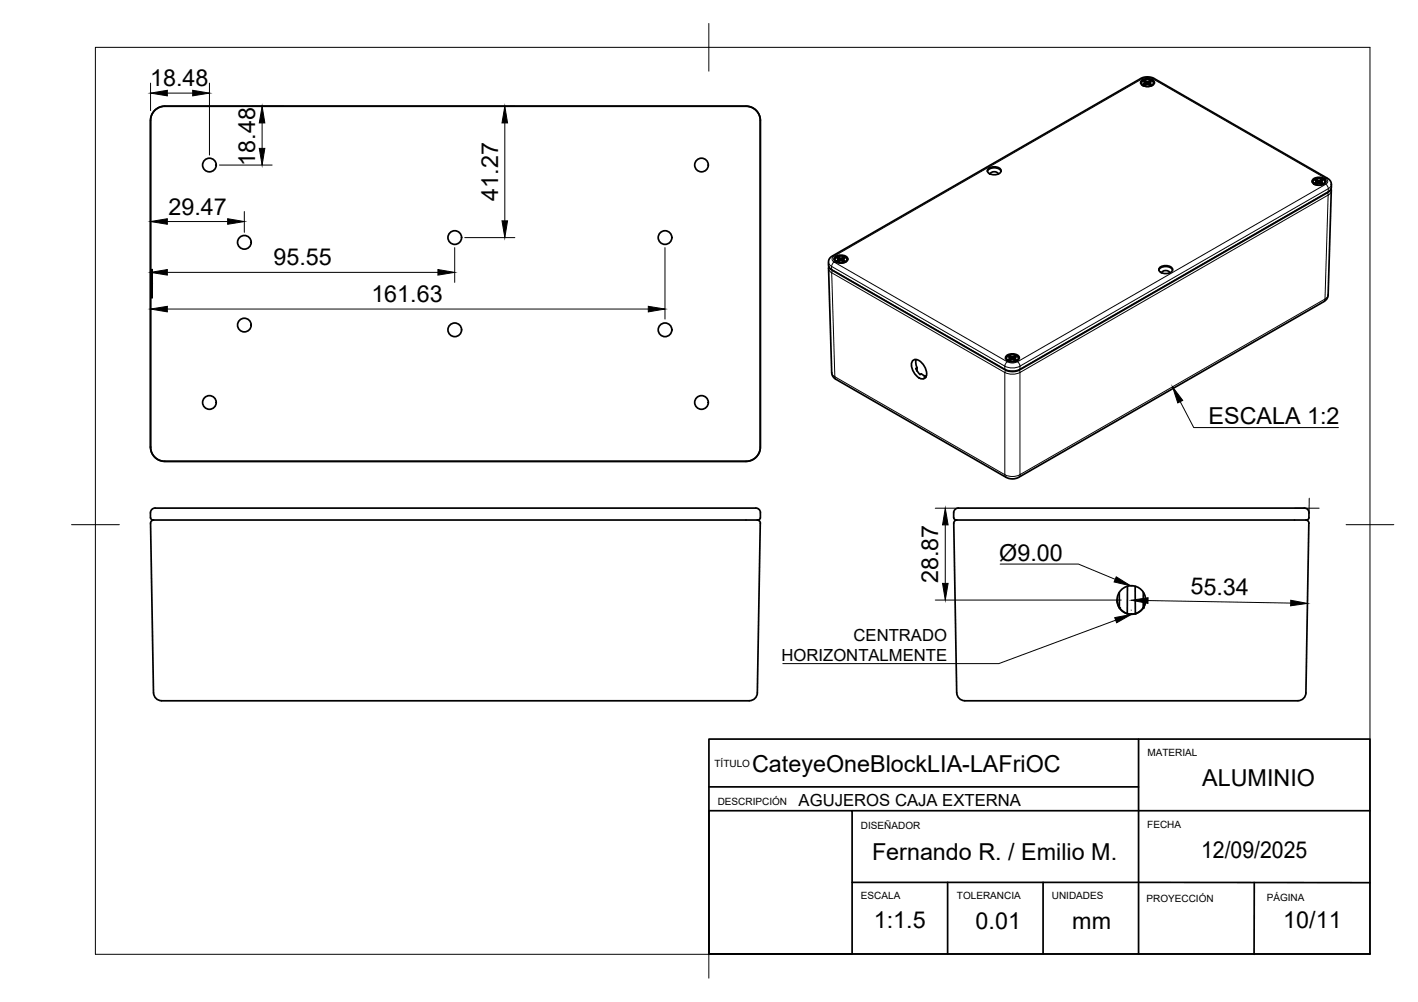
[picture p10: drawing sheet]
<svg xmlns="http://www.w3.org/2000/svg" width="297mm" height="210mm" viewBox="0 0 297 210" stroke-linecap="round" stroke-linejoin="round" font-family="sans-serif">
<!-- layer: Visible -->
<g fill="none" stroke="#000" stroke-width=".36">
<path d="M239.1 16.9a1.89 1.89 0 0 1 2.7 .3 1.25 1.25 0 0 1-1.6 .9 1.11 1.11 0 0 1-1.3-.9zM239.2 17.1a1.54 1.54 0 0 1 2.4 .3 1.45 1.45 0 0 1-2.5 0zM239.2 17.7l.2 .2M239.6 17.1l.3-.2 .5 .3 .4-.3 .4 .2-.5 .3 .5 .2-.4 .2-.4-.2-.5 .2-.3-.2 .4-.2zM239.9 16.7a1.14 1.14 0 0 0-1 .7M239.9 16.9v.3l.5 .3M239.9 17.2l-.1 .1M240 17.4v.3l-.2 .1M240.4 17.2v.3l.4-.3M240.7 17.4v.3l.2 .1M240.8 16.9l.1 .4M240.8 16.7a1.14 1.14 0 0 1 1 .7"/>
<path d="M241.5 17.7l-.2 .2M32.4 23.1a2.87 2.87 0 0 1 2.1-.8h121.8a2.96 2.96 0 0 1 3 2.9v68.5a2.96 2.96 0 0 1-3 2.9h-121.8a2.96 2.96 0 0 1-3-2.9v-68.5a2.87 2.87 0 0 1 .9-2.1zM206.8 35.9a1.78 1.78 0 0 1 2.9 0M207 35.4a1.89 1.89 0 0 1 2.7 .2 1.25 1.25 0 0 1-1.7 1 1.11 1.11 0 0 1-1.2-1zM207.4 36.5a1.01 1.01 0 0 1 1.7 0M275 37.6a1.89 1.89 0 0 1 2.7 .2 1.25 1.25 0 0 1-1.6 1 1.11 1.11 0 0 1-1.2-1zM275.1 37.8a1.54 1.54 0 0 1 2.5 .3 1.45 1.45 0 0 1-2.6 0zM275.1 38.4l.3 .2M275.5 37.8l.3-.2 .5 .3 .4-.3 .4 .2-.5 .3 .5 .2-.4 .2-.4-.2-.5 .2-.3-.2 .4-.2zM275.8 37.4a1.14 1.14 0 0 0-.9 .7M275.8 37.6v.3l.5 .3M275.8 37.9v.1"/>
<path d="M275.9 38.1v.3l-.1 .1M276.3 37.9v.3l.4-.3M276.6 38.1v.3l.2 .1M276.7 37.6l.1 .4M276.8 37.4a1.14 1.14 0 0 1 .9 .7M277.4 38.4l-.2 .2M278.8 39.6l-.6 22.2a1.64 1.64 0 0 1-.9 1.4l-63.9 36.8a2.79 2.79 0 0 1-2.7 0l-35.6-20.5a1.64 1.64 0 0 1-.9-1.5l-.6-22.1M31.8 56.4v6zM173.9 54l65-37.5a3 3 0 0 1 2.9 0l36.3 20.9a1.74 1.74 0 0 1 .7 2.2l-.6 .7-64.6 37.2a3.4 3.4 0 0 1-3 0l-36.3-20.9a1.46 1.46 0 0 1-.8-1.7zM174.9 53.9a1.89 1.89 0 0 1 2.7 .2 1.25 1.25 0 0 1-1.7 1 1.11 1.11 0 0 1-1.2-1zM175 54.1a1.54 1.54 0 0 1 2.4 .3 1.45 1.45 0 0 1-2.5 0zM175 54.7l.2 .2"/>
<path d="M175.3 54.1l.4-.2 .4 .3 .5-.3 .4 .2-.5 .3 .5 .2-.4 .2-.5-.2-.4 .2-.4-.2 .5-.2zM175.7 53.7a1.14 1.14 0 0 0-1 .7M175.7 53.9v.3l.4 .3M175.7 54.2l-.1 .1M175.8 54.4v.3l-.2 .1M176.1 54.2v.3l.5-.3M176.5 54.4v.3l.2 .1M176.6 53.9l.1 .4M176.6 53.7a1.14 1.14 0 0 1 1 .7M177.3 54.7l-.2 .2M242.8 56.6a1.78 1.78 0 0 1 2.8 0M242.9 56.1a1.89 1.89 0 0 1 2.7 .2 1.25 1.25 0 0 1-1.6 1 1.11 1.11 0 0 1-1.2-1z"/>
<path d="M243.3 57.2a1.01 1.01 0 0 1 1.7 0M191.1 75.6a1.41 1.41 0 0 1 2.2 .6 2.7 2.7 0 0 1 .6 2.9 1.41 1.41 0 0 1-2.2-.6 2.7 2.7 0 0 1-.6-2.9zM191.9 75.3l-.1 .6 .3 1.1M192.1 77.1l-.3 .1 .9 1.3 .3-.2 .9 .5M192.1 77.1v.7M193.9 79h-.3l.3-.2v.2M210.8 74.6a1.89 1.89 0 0 1 2.7 .2 1.25 1.25 0 0 1-1.6 1 1.11 1.11 0 0 1-1.3-1zM210.9 74.8a1.54 1.54 0 0 1 2.4 .2 1.45 1.45 0 0 1-2.5 0zM210.9 75.3l.3 .3M211.3 74.8l.3-.2 .5 .2 .4-.2 .4 .2-.5 .2 .5 .3-.4 .2-.4-.2-.5 .2-.3-.2 .4-.3zM211.6 74.4a1.14 1.14 0 0 0-1 .7M211.6 74.6v.3l.5 .3"/>
<path d="M211.6 74.9h-.1M211.7 75v.3l-.2 .2M212.1 74.8v.4l.4-.3M212.4 75v.3l.2 .2M212.5 74.6l.1 .3M212.5 74.4a1.14 1.14 0 0 1 1 .7M213.2 75.3l-.2 .3M31.5 93.7v-68.5a2.99 2.99 0 0 1 3-3h121.8a2.99 2.99 0 0 1 3 3v68.5a2.99 2.99 0 0 1-3 2.9M31.5 93.6a2.99 2.99 0 0 0 3 3M34.5 96.7h121.8M32.2 108.9l-.5 .2-.2 .5 .7 35.6a1.91 1.91 0 0 0 2.2 1.6h122.6M158.3 106.4h-124.9a1.82 1.82 0 0 0-1.8 .6 1.73 1.73 0 0 0 .2 1.9h125.7a2.21 2.21 0 0 0 1.7-.2l.1-1.3"/>
<path d="M158.3 106.4a1.01 1.01 0 0 1 1 1M158.6 108.9l.5 .2 .2 .5-.7 35.6a1.66 1.66 0 0 1-1.6 1.6M200.3 108.9h72.1a2.21 2.21 0 0 0 1.7-.2 1.85 1.85 0 0 0-.5-2.2l-71.9-.1a1.82 1.82 0 0 0-1.8 .6 1.73 1.73 0 0 0 .1 1.9h.3M200.5 108.9l-.5 .2-.2 .5 .6 35.6a1.91 1.91 0 0 0 2.3 1.6h68.6a1.99 1.99 0 0 0 2.3-1.6l.6-35.6M273.5 108.9l.5 .2 .2 .5M234 125.7l.1 .8 .4 .8M234.5 124.1v3.2M234.5 127.3l.5 .6 1.1 .6M236.1 128.5l.9 .2 .8-.2M236.1 128.5v.1M236.2 122.8l-.1 5.7M237.8 122.8v5.8"/>
<path d="M239.5 127.3l-.9 .9-.8 .3M239.5 124.1v3.3M240 125.7l-.1 .7-.4 .9"/>
<circle cx="43.9" cy="34.6" r="1.43"/>
<circle cx="146.9" cy="34.6" r="1.43"/>
<circle cx="51.2" cy="50.8" r="1.43"/>
<circle cx="95.3" cy="49.8" r="1.43"/>
<circle cx="139.3" cy="49.8" r="1.43"/>
<circle cx="51.2" cy="68.1" r="1.43"/>
<circle cx="95.3" cy="69.1" r="1.43"/>
<circle cx="139.3" cy="69.1" r="1.43"/>
<circle cx="43.9" cy="84.3" r="1.43"/>
<circle cx="146.9" cy="84.3" r="1.43"/>
<circle cx="237" cy="125.7" r="3"/>
</g>
<g fill="#000">
<circle cx="234.5" cy="127.3" r=".18"/>
<circle cx="237.8" cy="128.6" r=".18"/>
<circle cx="239.5" cy="127.4" r=".18"/>
</g>
<!-- layer: Visible Narrow -->
<g fill="none" stroke="#000" stroke-width=".21">
<path d="M238.9 16.4l.4 .1M241.8 16.4l-.4 .1M277.7 38.6l.4 .4 .1 .5 .5-.4 .2-.5M278.1 37.3l-.4 .1M278.9 40l-.2 .4-.5 .5M278.9 39.2l-.2 .5-.4 .4M173.5 54.9l.2 .5 .5 .4M173.5 55.5l.2 .5 .5 .4M173.6 56.3l.1 .4 .5 .4M174.2 56.4l36.3 20.9M174.2 55.8v.6M174.2 55.8l36.3 20.9"/>
<path d="M174.2 56.4l.1 .2M174.2 57.1l.7 21.8 35.6 20.5 .3 .6M174.2 57.1l36.3 20.9M174.4 53.6l.3 .1M174.4 56.7l-.2 .4M174.4 53.9l64.9-37.4a2.33 2.33 0 0 1 2.1 0l36.3 20.9a.65 .65 0 0 1 .5 .6 .65 .65 0 0 1-.5 .6l-64.6 37.2a2.33 2.33 0 0 1-2.1 0l-36.3-20.9-.4-.4zM174.7 54.9l-.3 .4-.2 .5M278 40.4l.2 .5M278.2 40.9l-.6 21.7-63.9 36.8v-21.4M278.2 40.9l-64.5 37.1M278.2 40.1v-.6l-64.5 37.2v.6M278.2 40.1l-64.5 37.2"/>
<path d="M278.2 40.1v.2M174.2 78l.2 .5 .5 .4 .3 .6M210.5 78v21.4a3.5 3.5 0 0 0 3.2 0l-.3 .6M210.5 76.7v.6M210.5 77.3a3.5 3.5 0 0 0 3.2 0M210.5 78a3.5 3.5 0 0 0 3.2 0M210.5 77.3l.1 .2M210.7 77.5l-.2 .5M211 75.8l-.4 .4-.1 .5M213.1 75.8l.4 .4 .2 .5a3.5 3.5 0 0 1-3.2 0M213.5 77.5l.2 .5M213.7 77.3l-.1 .2"/>
<path d="M278.2 61.8l-.9 1.4M210.8 100h.1M213.4 100h.1"/>
</g>
<!-- layer: BORDER -->
<path d="M20 9.9h267v190h-267zM148.5 4.9v10M15 109.9h10M282 109.9h10M148.5 194.9v10" fill="none" stroke="#000" stroke-width=".21"/>
<!-- layer: TITLEBLOCK -->
<path d="M148.5 154.8h138.5v45h-138.5zM238.5 154.8v45M148.5 169.8h30v30h-30zM148.5 164.8h90M178.5 169.8h108.5M178.5 184.8l108.5 .1M198.5 184.8v15M218.5 184.8v15M262.7 184.9v15" fill="none" stroke="#000" stroke-width=".36"/>
<!-- layer: FD_Dimensions -->
<g fill="none" stroke="#000" stroke-width=".21">
<path d="M31.5 17.4v5.8M35.1 19.5h5.3M43.9 17.4v15.1M46 34.6h11M52.8 22.3h6.6M54.9 25.8v5.3M105.7 25.8v20.5M106.8 22.3h1M31.5 46.7v1.8M35.1 46.4h12.6M35.1 57.1h56.6M51.2 44.3v4.4"/>
<path d="M95.2 51.9v7.3M97.3 49.8h10.5M139.3 51.9v14.9M31.5 62.6v.8M35.1 64.7h100.7M195.9 106.5h4.8M198 110v12.2M195.9 125.7h39M237 127.8h.1M240.5 125.8l29.9 .5"/>
</g>
<g fill="#000" stroke="#000" stroke-width=".21">
<path d="M31.5 19.5l3.6-.6v1.2zM40.4 18.9l3.5 .6-3.5 .6zM54.3 31.1h1.2l-.6 3.5zM54.9 22.3l.6 3.5h-1.2zM105.7 22.3l.6 3.5h-1.1zM31.5 46.4l3.6-.6v1.2zM31.5 57.1l3.6-.6v1.1zM47.7 45.8l3.5 .6-3.5 .6zM91.7 56.5l3.5 .6-3.5 .5zM105.2 46.3h1.1l-.6 3.5zM31.5 64.7l3.6-.5v1.1zM135.8 64.2l3.5 .5-3.5 .6z"/>
<path d="M198 106.5l.6 3.5h-1.2zM197.4 122.2h1.2l-.6 3.5zM237 125.7l3.5-.5v1.2zM270.4 125.7l3.5 .7-3.5 .5z"/>
</g>
<!-- layer: Leaders -->
<path d="M245.6 81l2.2 2.9-1.1 .5zM233.5 129.4l3.5-.7-3.1 1.8zM233.8 120.8l3.1 1.9-3.5-.8z" fill="#000" stroke="#000" stroke-width=".21"/>
<path d="M247.2 84.1l2.9 5.5h30.3M209.5 118.2h16.4l7.7 3.2M233.7 129.9l-24.5 9.1h-45.2" fill="none" stroke="#000" stroke-width=".21"/>
<!-- layer: Edge Extensions -->
<path d="M271.2 106.5h5.1M274.3 104.4l-.1 3.1" fill="none" stroke="#000" stroke-width=".21"/>
<g font-size="4.9">
<text x="31.4" y="18">18.48</text>
<text x="53.4" y="34.7" transform="rotate(-90 53.4 34.7)">18.48</text>
<text x="35.3" y="45">29.47</text>
<text x="104.4" y="42.1" transform="rotate(-90 104.4 42.1)">41.27</text>
<text x="57.3" y="55.6">95.55</text>
<text x="77.8" y="63.3">161.63</text>
<text x="253.2" y="88.9">ESCALA 1:2</text>
<text x="209.3" y="117.5">Ø9.00</text>
<text x="196.6" y="122.2" transform="rotate(-90 196.6 122.2)">28.87</text>
<text x="249.4" y="124.5" transform="rotate(1 249.4 124.5)">55.34</text>
<text x="157.5" y="161.7">CateyeOneBlockLIA-LAFriOC</text>
<text x="251.8" y="164.8">ALUMINIO</text>
<text x="251.6" y="179.7">12/09/2025</text>
<text x="182.7" y="180.1">Fernando R. / Emilio M.</text>
<text x="183" y="194.4">1:1.5</text>
<text x="204.4" y="194.5">0.01</text>
<text x="224.6" y="194.6">mm</text>
<text x="268.8" y="194.5">10/11</text>
</g>
<g font-size="3.5">
<text x="178.8" y="134.3">CENTRADO</text>
<text x="163.7" y="138.5">HORIZONTALMENTE</text>
<text x="167.3" y="168.8">AGUJEROS CAJA EXTERNA</text>
</g>
<g font-size="2.1">
<text x="149.7" y="160.6">TÍTULO</text>
<text x="240.3" y="158.3">MATERIAL</text>
<text x="150.3" y="168.7">DESCRIPCIÓN</text>
<text x="180.3" y="173.7">DISEÑADOR</text>
<text x="240.3" y="173.4">FECHA</text>
<text x="180.3" y="188.4">ESCALA</text>
<text x="200.4" y="188.4">TOLERANCIA</text>
<text x="220.3" y="188.4">UNIDADES</text>
<text x="240.2" y="188.9">PROYECCIÓN</text>
<text x="265.3" y="188.7">PÁGINA</text>
</g>
</svg>
